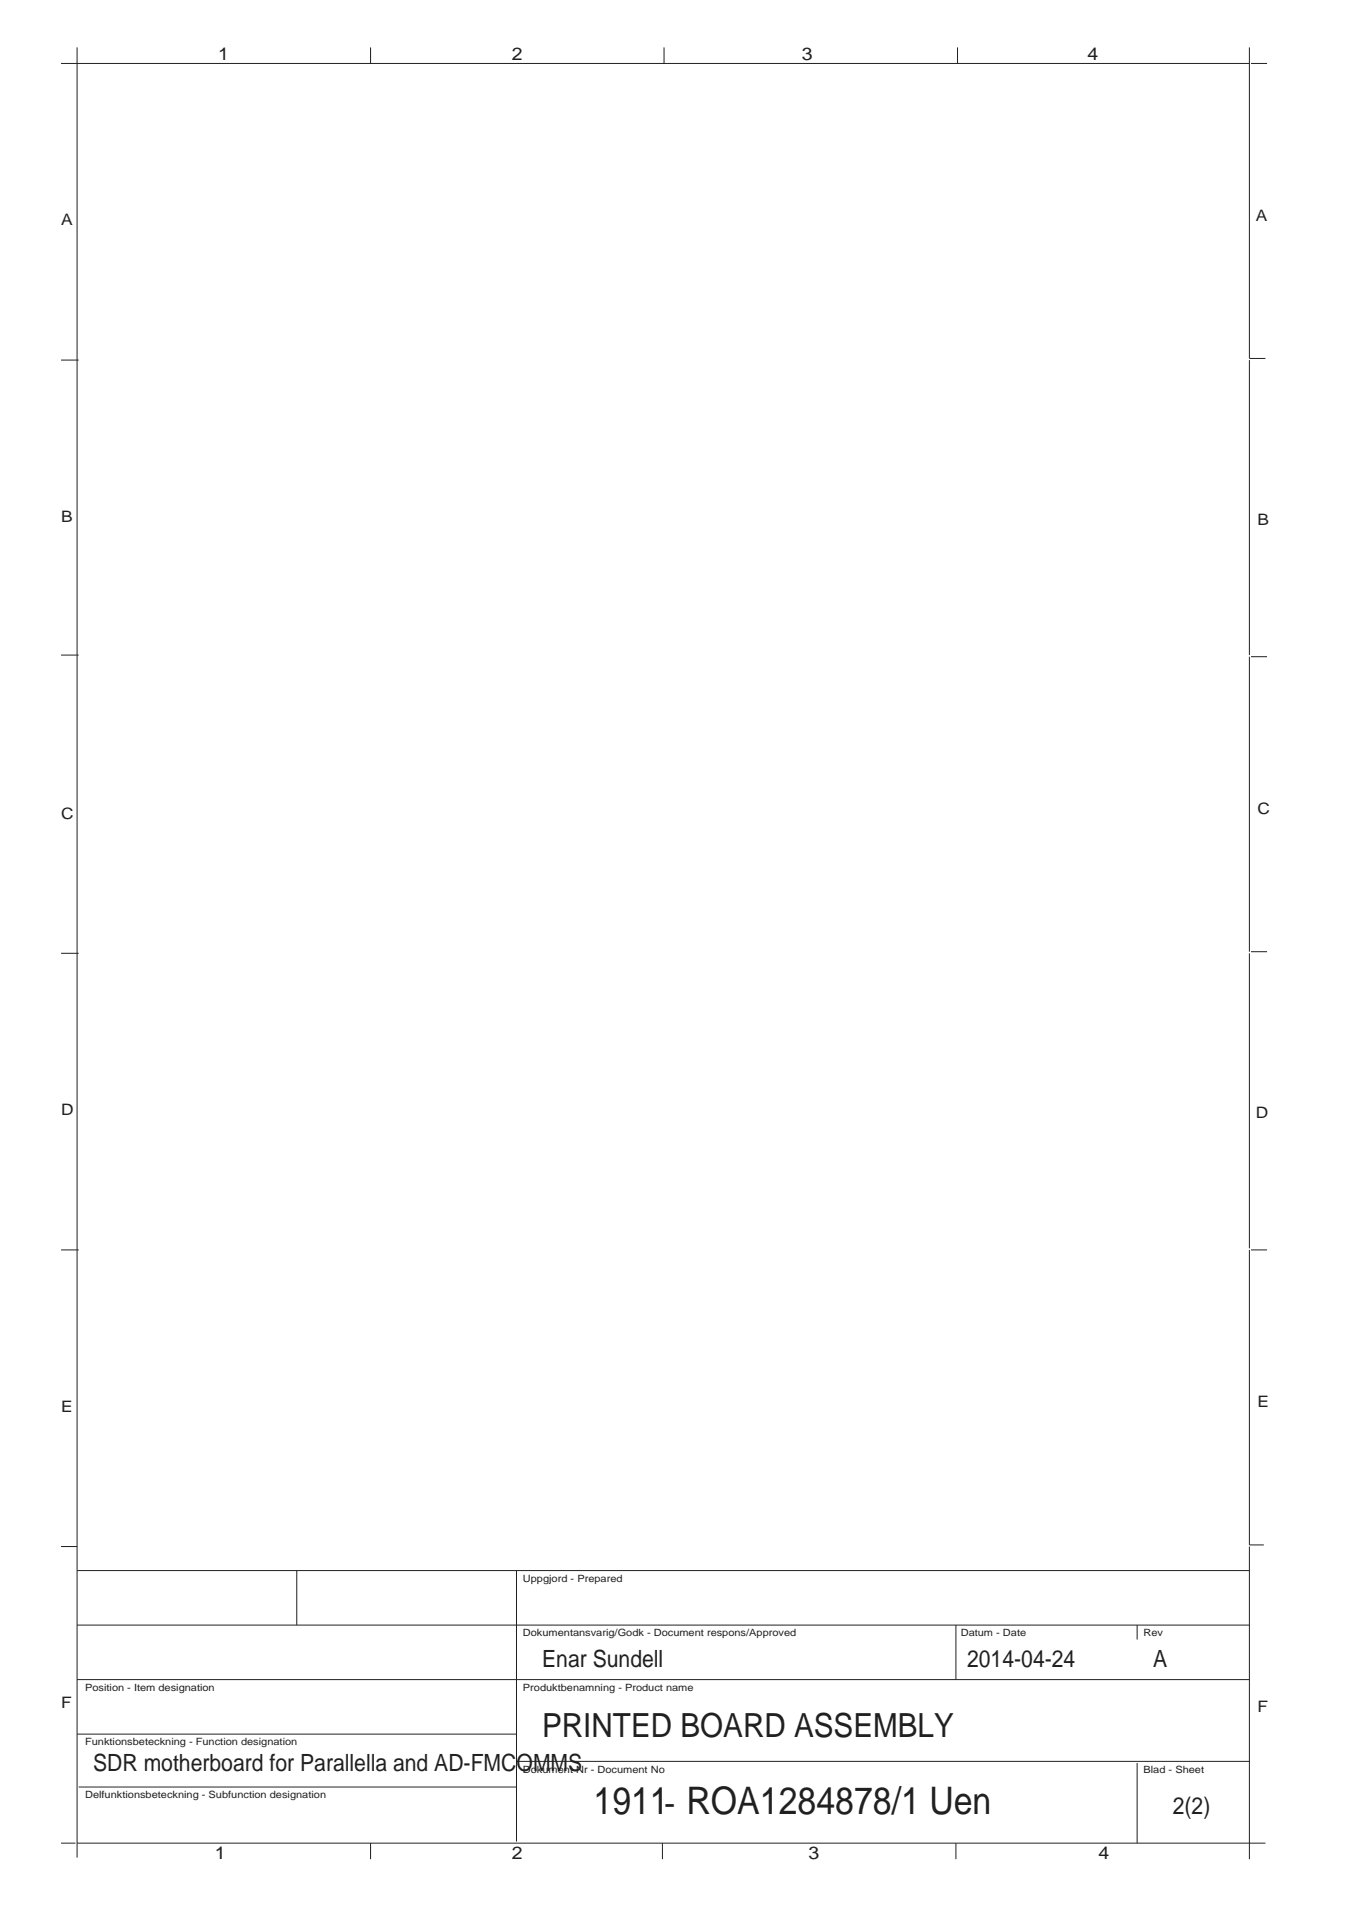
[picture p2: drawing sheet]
<svg xmlns="http://www.w3.org/2000/svg" width="210mm" height="297mm" viewBox="0 0 210 297" stroke-linecap="round" stroke-linejoin="round" font-family="sans-serif">
<g fill="none" stroke="#231f20" stroke-width=".16">
<path d="M9.5 9.9h185.3zM12 7.4v282.2zM57.8 7.4v2.5zM103.5 7.4v2.5zM149.3 7.4v2.5zM194.8 7.4v48.5zM195 9.9h2.5zM67 37.4v5zM67 32.4v5zM67 37.4h120zM67 32.4h120zM79.5 37.4v5z"/>
<path d="M79.5 32.4v5zM134.5 37.4v5zM134.5 32.4v5zM187 37.4v5zM187 32.4v5zM9.5 56.1h2.8zM67 57.4v5zM67 52.4v5zM67 47.4v5zM67 42.4v5zM67 57.4h120zM67 52.4h120z"/>
<path d="M67 47.4h120zM67 42.4h120zM79.5 57.4v5zM79.5 52.4v5zM79.5 47.4v5zM79.5 42.4v5zM134.5 57.4v5zM134.5 52.4v5zM134.5 47.4v5zM134.5 42.4v5zM187 57.4v5zM187 52.4v5z"/>
<path d="M187 47.4v5zM187 42.4v5zM194.8 55.9h2.5zM194.8 56.1v46zM67 62.4h120zM9.5 102.1h2.8zM194.8 102.4v46zM195 102.4h2.5zM9.5 148.6h2.8zM194.8 148.6v46zM195 148.4h2.5zM9.5 194.9h2.8z"/>
<path d="M194.8 194.9v46zM195 194.9h2.5zM9.5 241.1h2.5zM12 244.9h182.8zM12 253.4h182.8zM17 248.3v2.3zM17.1 248.3v2.3zM17.2 248.3v2.3zM17.3 248.3v2.3zM17.4 248.3v2.3zM17.5 248.3v2.3zM17.6 248.3v.4z"/>
<path d="M17.6 249.2v.4zM17.6 250.1v.5zM17.7 248.3v.4zM17.7 249.2v.4zM17.7 250.1v.5zM17.8 248.3v.4zM17.8 249.2v.4zM17.8 250.1v.5zM17.9 248.3v.4zM17.9 249.2v.4zM17.9 250.1v.5zM18 248.3v.4z"/>
<path d="M18 249.2v.4zM18 250.1v.5zM18.1 248.3v.4zM18.1 249.2v.4zM18.1 250.1v.5zM18.2 248.3v.4zM18.2 249.2v.4zM18.2 250.1v.5zM18.3 248.3v.4zM18.3 249.2v.4zM18.3 250.1v.5zM18.4 248.3v.4z"/>
<path d="M18.4 249.2v.4zM18.4 250.1v.5zM18.5 248.3v.4zM18.5 249.2v.4zM18.5 250.1v.5zM18.6 248.3v.4zM18.6 249.2v.4zM18.6 250.1v.5zM19.1 248.3v2.3zM19.2 248.3v2.3zM19.3 248.3v2.3zM19.4 248.3v2.3z"/>
<path d="M19.5 248.3v2.3zM19.6 248.3v2.3zM19.7 248.3v.4zM19.7 249.3v.3zM19.8 248.3v.4zM19.8 249.3v.3zM19.9 248.3v.4zM19.9 249.3v.3zM20 248.3v.4zM20 249.3v.4zM20.1 248.3v.4zM20.1 249.3v.4z"/>
<path d="M20.2 248.3v.4zM20.2 249.3v.5zM20.3 248.3v.5zM20.3 249.1v1zM20.4 248.3v2zM20.5 248.3v1zM20.5 249.5v1.1zM20.6 248.3v1zM20.6 249.5v1.1zM20.7 248.4v.8zM20.7 249.7v.9zM20.8 248.5v.6z"/>
<path d="M20.8 249.9v.7zM20.9 250.3v.3zM21 250.4v.2zM21.4 248.3v2.3zM21.5 248.3v2.3zM21.6 248.3v2.3zM21.7 248.3v2.3zM21.8 248.3v2.3zM21.9 248.3v2.3zM22.4 248.9v1zM22.5 248.8v1.3zM22.6 248.6v1.6z"/>
<path d="M22.7 248.5v1.8zM22.8 248.4v.7zM22.8 249.7v.7zM22.9 248.4v.5zM22.9 249.9v.5zM23 248.3v.4zM23 250.1v.4zM23.1 248.3v.4zM23.1 250.1v.5zM23.2 248.3v.3zM23.2 250.2v.4zM23.3 248.3v.3z"/>
<path d="M23.3 250.2v.4zM23.4 248.3v.3zM23.4 250.2v.4zM23.5 248.3v.3zM23.5 250.2v.4zM23.6 248.3v.3zM23.6 250.2v.4zM23.7 248.3v.3zM23.7 250.2v.4zM23.8 248.3v.3zM23.8 250.2v.4zM23.9 248.3v.4z"/>
<path d="M23.9 250.1v.4zM24 248.4v.3zM24 250.1v.3zM24.1 248.5v.3zM24.1 250.1v.2zM24.5 248.8v.3zM24.6 248.7v.5zM24.6 250.1v.3zM24.7 248.5v.8zM24.7 250.1v.3zM24.8 248.5v.8zM24.8 250.1v.4z"/>
<path d="M24.9 248.4v1.1zM24.9 250.2v.4zM25 248.3v1.2zM25 250.2v.4zM25.1 248.3v.4zM25.1 249.1v.4zM25.1 250.2v.4zM25.2 248.3v.3zM25.2 249.2v.4zM25.2 250.2v.4zM25.3 248.3v.3zM25.3 249.3v.4z"/>
<path d="M25.3 250.2v.4zM25.4 248.3v.3zM25.4 249.3v.4zM25.4 250.2v.4zM25.5 248.3v.3zM25.5 249.3v.5zM25.5 250.1v.4zM25.6 248.3v.3zM25.6 249.4v1.1zM25.7 248.3v.4zM25.7 249.5v.9zM25.8 248.3v.4z"/>
<path d="M25.8 249.5v.8zM25.9 248.4v.3zM25.9 249.7v.4zM26.3 248.8v.3zM26.4 248.7v.5zM26.4 250.1v.3zM26.5 248.5v.8zM26.5 250.1v.4zM26.6 248.5v.9zM26.6 250.1v.4zM26.7 248.3v1.2zM26.7 250.2v.4z"/>
<path d="M26.8 248.3v.4zM26.8 249.1v.4zM26.8 250.2v.4zM26.9 248.3v.3zM26.9 249.2v.4zM26.9 250.2v.4zM27 248.3v.3zM27 249.2v.4zM27 250.2v.4zM27.1 248.3v.3zM27.1 249.3v.4zM27.1 250.2v.4z"/>
<path d="M27.2 248.3v.3zM27.2 249.3v.4zM27.2 250.1v.5zM27.3 248.3v.3zM27.3 249.4v1.1zM27.4 248.3v.3zM27.4 249.5v.9zM27.5 248.3v.4zM27.5 249.5v.9zM27.6 248.4v.3zM27.6 249.6v.7zM27.7 248.4v.3z"/>
<path d="M27.7 249.7v.4zM28.2 249v.7zM28.3 248.8v1.1zM28.4 248.6v1.6zM28.5 248.5v1.8zM28.6 248.4v2zM28.7 248.3v.8zM28.7 249.7v.8zM28.8 248.3v.5zM28.8 250v.6zM28.9 248.3v.4zM28.9 250.1v.5z"/>
<path d="M29 248.3v.3zM29 250.2v.4zM29.1 248.3v.3zM29.1 250.2v.4zM29.2 248.3v.3zM29.2 250.2v.4zM29.3 248.3v.3zM29.3 250.2v.4zM29.4 248.3v.3zM29.4 250.2v.4zM29.5 248.3v.4zM29.5 250.1v.5z"/>
<path d="M29.6 248.3v.5zM29.6 250v.6zM29.7 248.3v.8zM29.7 249.7v.8zM29.8 248.5v1.8zM29.8 248.4v2zM29.9 248.5v1.8zM30 248.7v1.4zM30.1 248.8v1.1zM30.2 249v.7zM30.7 248.3v2.3zM30.8 248.3v2.3z"/>
<path d="M30.9 248.3v2.3zM31 248.3v2.3zM31.1 248.3v2.3zM31.2 248.4l1.1 2zM31.2 248.3v2.3zM31.2 248.7l1 1.9zM31.2 248.9l.9 1.7zM31.3 248.3l1 1.8zM32.3 248.3v2.3zM32.4 248.3v2.3zM32.5 248.3v2.3zM32.6 248.3v2.3z"/>
<path d="M32.7 248.3v2.3zM32.8 248.3v2.3zM35.3 248.3l2.9-1.1zM35.3 248.1l2.7-1.1zM35.3 248.2l2.8-1.1zM35.3 249.4l2.7-1zM35.3 249.5l2.9-1zM35.3 250.8l2.8-1zM35.3 250.9l2.9-1.1zM35.3 251l2.9-1.1zM35.3 248l.2-.1 .2 .1v.4l-.2 .1-.2-.1zM35.3 249.3l.2-.1 .2 .1v.5h-.2h-.2z"/>
<path d="M35.3 250.7l.2-.1 .2 .1v.4l-.2 .1-.2-.1zM35.3 248.4l2.9-1.1zM35.3 249.7l2.9-1.1zM35.4 248.5l2.8-1.1zM35.4 249.8l2.9-1.1zM35.4 250.6l2.6-.9zM35.4 251.1l2.8-1.1zM35.5 247.9l2.4-.9zM35.5 249.2l2.4-.9zM35.5 251.2l2.7-1.1zM35.6 248.5l2.6-.9zM35.6 249.9l2.6-1z"/>
<path d="M35.6 251.2l2.6-.9zM37.7 247.1l.3-.1 .2 .1v.5h-.2h-.3zM37.7 248.5l.3-.1 .2 .1v.4l-.2 .1-.3-.1zM37.7 249.8l.3-.1 .2 .1v.5h-.2h-.3zM46.3 244.9v8.5zM80.5 244.9v42.2zM149 253.4v8.5zM177.3 253.4v2.2zM194.8 240.9h2.2zM194.8 241.1v48.8zM12 261.9h182.8zM12 270.4h68.5z"/>
<path d="M12.3 278.6h68.2zM80.5 274.6h114.3zM177.3 274.9v12.5zM9.5 287.4h2.3zM12 287.4h185.3zM57.8 287.4v2.5zM103.3 287.4v2.5zM149 287.4v2.5z"/>
</g>
<path d="M67 21.1v11.3zM67 21.1h120zM67 32.4h120zM67 28.6h120zM79.5 28.6v3.8zM134.5 28.6v3.8zM187 21.1v11.3z" fill="none" stroke="#231f20" stroke-width=".3"/>
<path d="M16 246.8h23.2v5h-23.2z" fill="#fff"/>
<path d="M16 246.8h23.2v5h-23.2z" fill="none" stroke="#fff" stroke-width=".35"/>
<path d="M83.6 247.9h17.6v3.7h-17.6z" fill="#fff"/>
<path d="M83.6 247.9h17.6v3.7h-17.6z" fill="none" stroke="#fff" stroke-width=".35"/>
<path d="M64.8 20.1h123.6v43.9h-123.6z" fill="#fff"/>
<path d="M64.8 20.1h123.6v43.9h-123.6z" fill="none" stroke="#fff" stroke-width=".35"/>
<text font-size="5.9" fill="#231f20" x="92.5" y="282.9">1911 ROA1284878/1 Uen</text>
<text font-size="5.2" fill="#231f20" x="84.5" y="270.9">PRINTED BOARD ASSEMBLY</text>
<text font-size="4.8" fill="#231f20" x="103.5" y="282.9">-</text>
<g font-size="3.7" fill="#231f20">
<text x="84.5" y="259.9">Enar Sundell</text>
<text x="150.8" y="259.9">2014-04-24</text>
<text x="179.8" y="259.9">A</text>
<text x="14.5" y="276.1">SDR motherboard for Parallella and AD-FMCOMMS</text>
<text x="182.8" y="282.9">2(2)</text>
</g>
<g font-size="2.8" fill="#231f20">
<text x="34" y="9.4">1</text>
<text x="79.8" y="9.4">2</text>
<text x="125" y="9.4">3</text>
<text x="169.5" y="9.4">4</text>
<text x="33.5" y="289.9">1</text>
<text x="79.8" y="289.9">2</text>
<text x="126" y="289.9">3</text>
<text x="171.3" y="289.9">4</text>
</g>
<g font-size="2.5" fill="#231f20">
<text x="9.5" y="35.1">A</text>
<text x="195.8" y="34.4">A</text>
<text x="9.5" y="81.4">B</text>
<text x="196" y="81.9">B</text>
<text x="9.5" y="127.6">C</text>
<text x="196" y="126.9">C</text>
<text x="9.5" y="173.9">D</text>
<text x="195.8" y="174.4">D</text>
<text x="9.5" y="220.1">E</text>
<text x="196" y="219.4">E</text>
<text x="9.5" y="266.4">F</text>
<text x="196" y="266.9">F</text>
</g>
<g font-size="1.6" fill="#231f20">
<text x="81.5" y="246.6">Uppgjord - Prepared</text>
<text x="81.5" y="255.1">Dokumentansvarig/Godk - Document respons/Approved</text>
<text x="149.8" y="255.1">Datum - Date</text>
<text x="178.3" y="255.1">Rev</text>
<text x="13.3" y="263.6">Position - Item designation</text>
<text x="81.5" y="263.6">Produktbenamning - Product name</text>
<text x="13.3" y="272.1">Funktionsbeteckning - Function designation</text>
<text x="13.3" y="280.4">Delfunktionsbeteckning - Subfunction designation</text>
<text x="81.5" y="276.4">Dokument Nr - Document No</text>
<text x="178.3" y="276.4">Blad - Sheet</text>
</g>
</svg>
